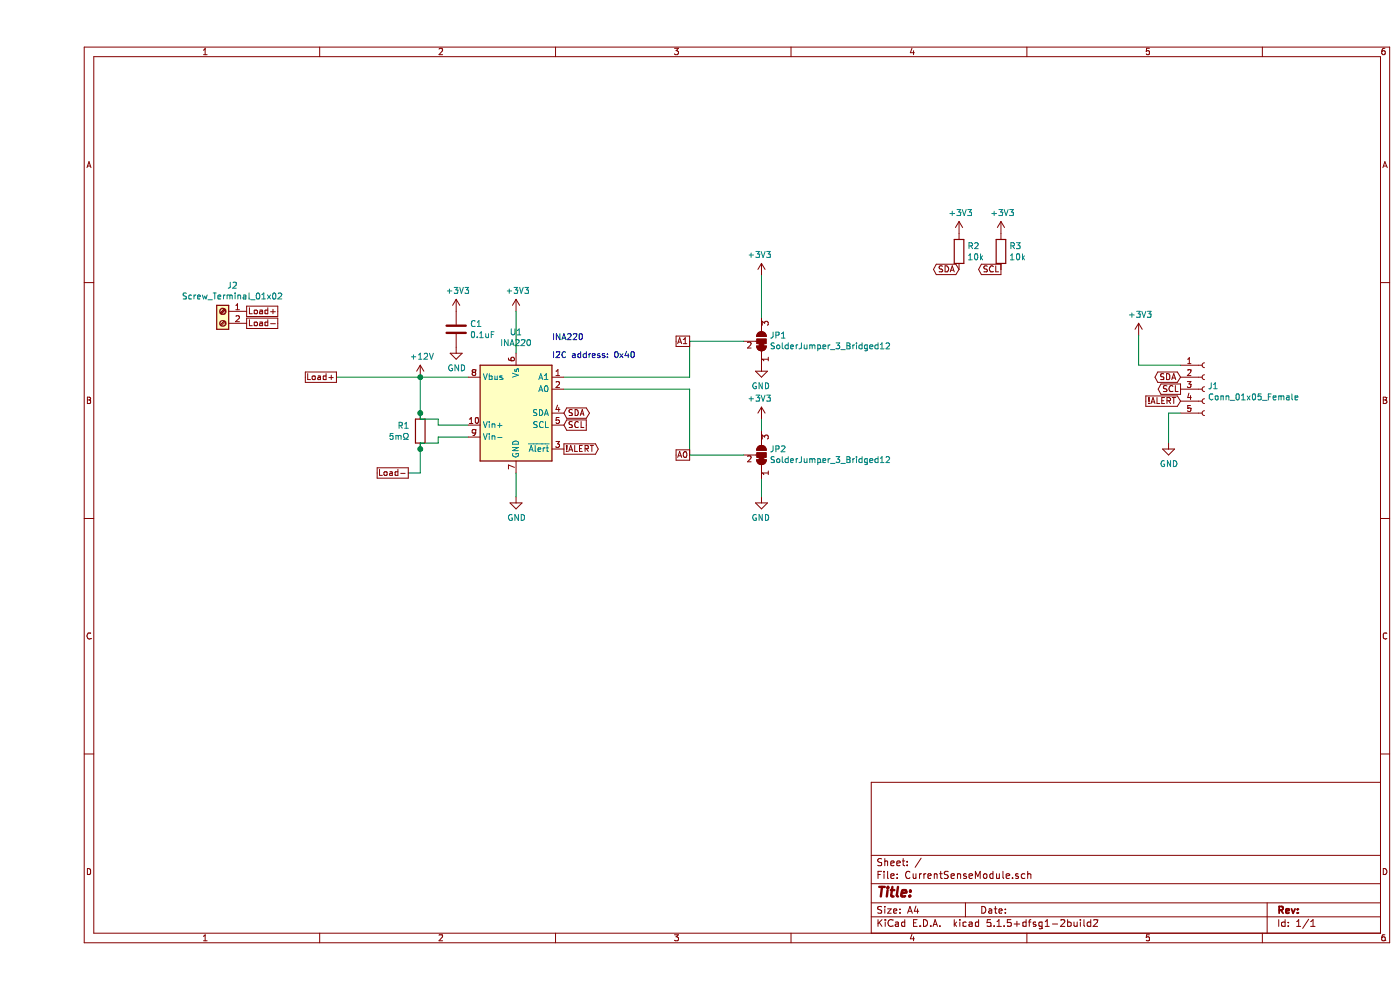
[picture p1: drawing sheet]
EESchema Schematic File Version 4
EELAYER 30 0
EELAYER END
$Descr A4 11693 8268
encoding utf-8
Sheet 1 1
Title ""
Date ""
Rev ""
Comp ""
Comment1 ""
Comment2 ""
Comment3 ""
Comment4 ""
$EndDescr
$Comp
L power:+3V3 #PWR012
U 1 1
P 9200 2800
F 0 "#PWR012" H 9200 2650 50  0001 C CNN
F 1 "+3V3" H 9215 2973 50  0000 C CNN
F 2 "" H 9200 2800 50  0001 C CNN
F 3 "" H 9200 2800 50  0001 C CNN
	1    9200 2800
	1    0    0    -1  
$EndComp
Wire Wire Line
	9200 2800 9200 3050
Text GLabel 7700 2250 0    50   BiDi ~ 0
SDA
Text GLabel 8050 2250 0    50   Output ~ 0
SCL
$Comp
L power:GND #PWR013
U 1 1
P 9450 3700
F 0 "#PWR013" H 9450 3450 50  0001 C CNN
F 1 "GND" H 9455 3527 50  0000 C CNN
F 2 "" H 9450 3700 50  0001 C CNN
F 3 "" H 9450 3700 50  0001 C CNN
	1    9450 3700
	1    0    0    -1  
$EndComp
Wire Wire Line
	9450 3450 9550 3450
Wire Wire Line
	9450 3700 9450 3450
Wire Wire Line
	9200 3050 9550 3050
$Comp
L Device:R R2
U 1 1
P 7700 2100
F 0 "R2" H 7770 2146 50  0000 L CNN
F 1 "10k" H 7770 2055 50  0000 L CNN
F 2 "Resistor_SMD:R_0805_2012Metric" V 7630 2100 50  0001 C CNN
F 3 "~" H 7700 2100 50  0001 C CNN
	1    7700 2100
	1    0    0    -1  
$EndComp
$Comp
L Device:R R3
U 1 1
P 8050 2100
F 0 "R3" H 8120 2146 50  0000 L CNN
F 1 "10k" H 8120 2055 50  0000 L CNN
F 2 "Resistor_SMD:R_0805_2012Metric" V 7980 2100 50  0001 C CNN
F 3 "~" H 8050 2100 50  0001 C CNN
	1    8050 2100
	1    0    0    -1  
$EndComp
$Comp
L power:+3V3 #PWR010
U 1 1
P 7700 1950
F 0 "#PWR010" H 7700 1800 50  0001 C CNN
F 1 "+3V3" H 7715 2123 50  0000 C CNN
F 2 "" H 7700 1950 50  0001 C CNN
F 3 "" H 7700 1950 50  0001 C CNN
	1    7700 1950
	1    0    0    -1  
$EndComp
$Comp
L power:+3V3 #PWR011
U 1 1
P 8050 1950
F 0 "#PWR011" H 8050 1800 50  0001 C CNN
F 1 "+3V3" H 8065 2123 50  0000 C CNN
F 2 "" H 8050 1950 50  0001 C CNN
F 3 "" H 8050 1950 50  0001 C CNN
	1    8050 1950
	1    0    0    -1  
$EndComp
Text GLabel 9550 3150 0    50   BiDi ~ 0
SDA
Text GLabel 9550 3250 0    50   Output ~ 0
SCL
$Comp
L power:GND #PWR03
U 1 1
P 3500 2900
F 0 "#PWR03" H 3500 2650 50  0001 C CNN
F 1 "GND" H 3505 2727 50  0000 C CNN
F 2 "" H 3500 2900 50  0001 C CNN
F 3 "" H 3500 2900 50  0001 C CNN
	1    3500 2900
	1    0    0    -1  
$EndComp
$Comp
L power:+3V3 #PWR02
U 1 1
P 3500 2600
F 0 "#PWR02" H 3500 2450 50  0001 C CNN
F 1 "+3V3" H 3515 2773 50  0000 C CNN
F 2 "" H 3500 2600 50  0001 C CNN
F 3 "" H 3500 2600 50  0001 C CNN
	1    3500 2600
	1    0    0    -1  
$EndComp
$Comp
L Device:C C1
U 1 1
P 3500 2750
F 0 "C1" H 3615 2796 50  0000 L CNN
F 1 "0.1uF" H 3615 2705 50  0000 L CNN
F 2 "Capacitor_SMD:C_0805_2012Metric" H 3538 2600 50  0001 C CNN
F 3 "~" H 3500 2750 50  0001 C CNN
	1    3500 2750
	1    0    0    -1  
$EndComp
Connection ~ 3200 3450
Wire Wire Line
	3200 3150 3200 3450
Connection ~ 3200 3750
Wire Wire Line
	3200 3750 3200 3950
Wire Wire Line
	3200 3700 3200 3750
Wire Wire Line
	3350 3700 3200 3700
Wire Wire Line
	3200 3500 3200 3450
Wire Wire Line
	3350 3500 3200 3500
Wire Wire Line
	3200 3950 3100 3950
Text GLabel 3100 3950 0    50   UnSpc ~ 0
Load-
Text GLabel 2500 3150 0    50   UnSpc ~ 0
Load+
Text Notes 4300 3000 0    50   ~ 0
I2C address: 0x40\n
Wire Wire Line
	3600 3150 3200 3150
Wire Wire Line
	4000 2600 4000 2950
$Comp
L power:+3V3 #PWR04
U 1 1
P 4000 2600
F 0 "#PWR04" H 4000 2450 50  0001 C CNN
F 1 "+3V3" H 4015 2773 50  0000 C CNN
F 2 "" H 4000 2600 50  0001 C CNN
F 3 "" H 4000 2600 50  0001 C CNN
	1    4000 2600
	1    0    0    -1  
$EndComp
Text GLabel 4400 3750 2    50   Output ~ 0
!ALERT
Text GLabel 4400 3550 2    50   Input ~ 0
SCL
Text GLabel 4400 3450 2    50   BiDi ~ 0
SDA
Wire Wire Line
	4000 4150 4000 3950
$Comp
L power:GND #PWR05
U 1 1
P 4000 4150
F 0 "#PWR05" H 4000 3900 50  0001 C CNN
F 1 "GND" H 4005 3977 50  0000 C CNN
F 2 "" H 4000 4150 50  0001 C CNN
F 3 "" H 4000 4150 50  0001 C CNN
	1    4000 4150
	1    0    0    -1  
$EndComp
Wire Wire Line
	3350 3650 3350 3700
Wire Wire Line
	3600 3650 3350 3650
Wire Wire Line
	3350 3550 3350 3500
Wire Wire Line
	3600 3550 3350 3550
Connection ~ 3200 3150
Wire Wire Line
	2500 3150 3200 3150
$Comp
L power:+12V #PWR01
U 1 1
P 3200 3150
F 0 "#PWR01" H 3200 3000 50  0001 C CNN
F 1 "+12V" H 3215 3323 50  0000 C CNN
F 2 "" H 3200 3150 50  0001 C CNN
F 3 "" H 3200 3150 50  0001 C CNN
	1    3200 3150
	1    0    0    -1  
$EndComp
$Comp
L Device:R R1
U 1 1
P 3200 3600
F 0 "R1" H 3112 3646 50  0000 R CNN
F 1 "5mΩ" H 3112 3555 50  0000 R CNN
F 2 "Resistor_SMD:R_1206_3216Metric" V 3130 3600 50  0001 C CNN
F 3 "~" H 3200 3600 50  0001 C CNN
	1    3200 3600
	1    0    0    -1  
$EndComp
Text Notes 4300 2850 0    50   ~ 0
INA220\n
$Comp
L Compressor-Speed-Controller-rescue:INA226-Analog_ADC U1
U 1 1
P 4000 3450
F 0 "U1" H 4000 4128 50  0000 C CNN
F 1 "INA220" H 4000 4037 50  0000 C CNN
F 2 "Package_SO:MSOP-10_3x3mm_P0.5mm" H 4050 3550 50  0001 C CNN
F 3 "${KIPRJMOD}/datasheets/ina220.pdf" H 4350 3350 50  0001 C CNN
	1    4000 3450
	1    0    0    -1  
$EndComp
$Comp
L Connector:Conn_01x05_Female J1
U 1 1
P 9750 3250
F 0 "J1" H 9778 3276 50  0000 L CNN
F 1 "Conn_01x05_Female" H 9778 3185 50  0000 L CNN
F 2 "Connector_PinHeader_2.54mm:PinHeader_1x05_P2.54mm_Vertical" H 9750 3250 50  0001 C CNN
F 3 "~" H 9750 3250 50  0001 C CNN
	1    9750 3250
	1    0    0    -1  
$EndComp
$Comp
L power:GND #PWR09
U 1 1
P 6050 4150
F 0 "#PWR09" H 6050 3900 50  0001 C CNN
F 1 "GND" H 6055 3977 50  0000 C CNN
F 2 "" H 6050 4150 50  0001 C CNN
F 3 "" H 6050 4150 50  0001 C CNN
	1    6050 4150
	-1   0    0    -1  
$EndComp
$Comp
L power:+3V3 #PWR06
U 1 1
P 6050 2300
F 0 "#PWR06" H 6050 2150 50  0001 C CNN
F 1 "+3V3" H 6065 2473 50  0000 C CNN
F 2 "" H 6050 2300 50  0001 C CNN
F 3 "" H 6050 2300 50  0001 C CNN
	1    6050 2300
	-1   0    0    -1  
$EndComp
Wire Wire Line
	6050 2300 6050 2650
$Comp
L Jumper:SolderJumper_3_Bridged12 JP1
U 1 1
P 6050 2850
F 0 "JP1" V 6096 2918 50  0000 L CNN
F 1 "SolderJumper_3_Bridged12" V 6005 2918 50  0000 L CNN
F 2 "Jumper:SolderJumper-3_P1.3mm_Bridged2Bar12_RoundedPad1.0x1.5mm_NumberLabels" H 6050 2850 50  0001 C CNN
F 3 "~" H 6050 2850 50  0001 C CNN
	1    6050 2850
	0    1    -1   0   
$EndComp
$Comp
L Jumper:SolderJumper_3_Bridged12 JP2
U 1 1
P 6050 3800
F 0 "JP2" V 6096 3868 50  0000 L CNN
F 1 "SolderJumper_3_Bridged12" V 6005 3868 50  0000 L CNN
F 2 "Jumper:SolderJumper-3_P1.3mm_Bridged2Bar12_RoundedPad1.0x1.5mm_NumberLabels" H 6050 3800 50  0001 C CNN
F 3 "~" H 6050 3800 50  0001 C CNN
	1    6050 3800
	0    1    -1   0   
$EndComp
$Comp
L power:+3V3 #PWR08
U 1 1
P 6050 3500
F 0 "#PWR08" H 6050 3350 50  0001 C CNN
F 1 "+3V3" H 6065 3673 50  0000 C CNN
F 2 "" H 6050 3500 50  0001 C CNN
F 3 "" H 6050 3500 50  0001 C CNN
	1    6050 3500
	-1   0    0    -1  
$EndComp
Wire Wire Line
	6050 4150 6050 4000
Wire Wire Line
	6050 3600 6050 3500
$Comp
L power:GND #PWR07
U 1 1
P 6050 3050
F 0 "#PWR07" H 6050 2800 50  0001 C CNN
F 1 "GND" H 6055 2877 50  0000 C CNN
F 2 "" H 6050 3050 50  0001 C CNN
F 3 "" H 6050 3050 50  0001 C CNN
	1    6050 3050
	-1   0    0    -1  
$EndComp
Wire Wire Line
	4400 3150 5450 3150
Wire Wire Line
	5450 3150 5450 2850
Wire Wire Line
	5450 2850 5900 2850
Wire Wire Line
	5450 3800 5450 3250
Wire Wire Line
	5450 3250 4400 3250
Wire Wire Line
	5450 3800 5900 3800
Text GLabel 9550 3350 0    50   Input ~ 0
!ALERT
$Comp
L Connector:Screw_Terminal_01x02 J2
U 1 1
P 1550 2600
F 0 "J2" H 1468 2817 50  0000 C CNN
F 1 "Screw_Terminal_01x02" H 1468 2726 50  0000 C CNN
F 2 "digikey-footprints:Term_Block_1x2_P5mm" H 1550 2600 50  0001 C CNN
F 3 "~" H 1550 2600 50  0001 C CNN
	1    1550 2600
	-1   0    0    -1  
$EndComp
Text GLabel 1750 2600 2    50   UnSpc ~ 0
Load+
Text GLabel 1750 2700 2    50   UnSpc ~ 0
Load-
Text GLabel 5450 3800 0    50   UnSpc ~ 0
A0
Text GLabel 5450 2850 0    50   UnSpc ~ 0
A1
$EndSCHEMATC
